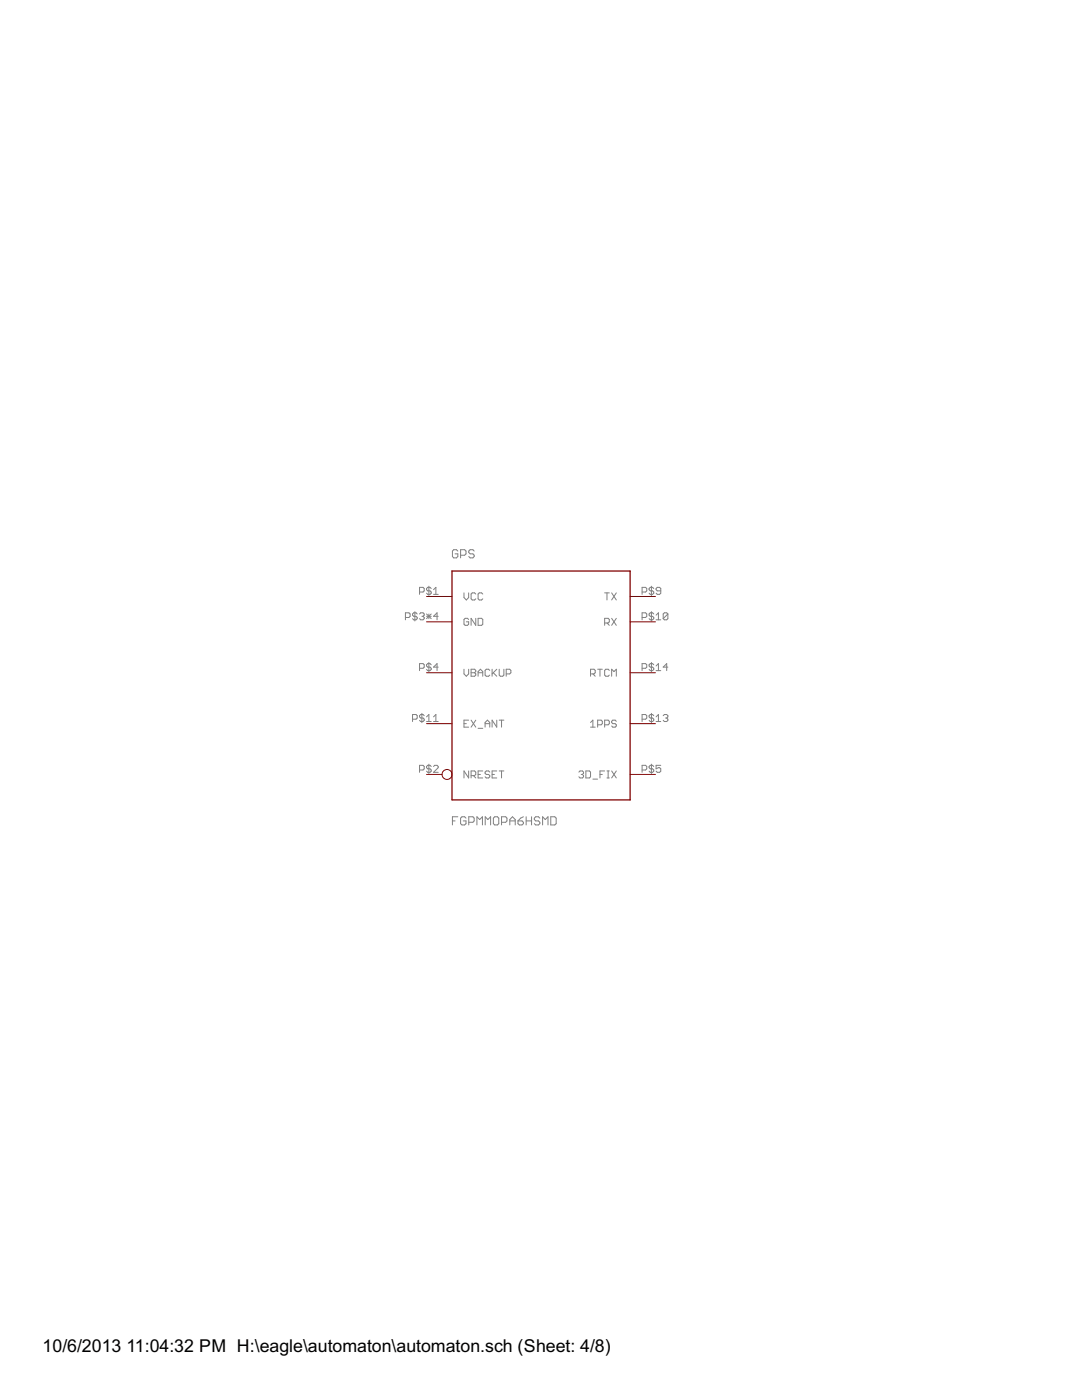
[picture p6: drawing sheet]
<svg xmlns="http://www.w3.org/2000/svg" width="216mm" height="279mm" viewBox="0 0 216 279" stroke-linecap="round" stroke-linejoin="round" font-family="sans-serif">
<g fill="none" stroke="#808080" stroke-width=".2">
<path d="M83.7 118.2h.7l.2-.3v-.4l-.2-.3h-.7v1.4M85.6 117v1.9M86 117.5l-.2-.3h-.5l-.2 .3v.2l.2 .2h.5l.2 .3v.2l-.2 .2h-.5l-.2-.2M86.5 118.6h.9M86.5 117.7l.5-.5v1.4M91.4 110l-.3-.3h-.6l-.2 .3v1.1l.2 .2h.6l.3-.2v-.6h-.6M91.9 110.8h.8l.3-.3v-.5l-.3-.3h-.8v1.6M92.6 118.3v1l.4 .4 .5-.4v-1M94.6 110l-.2-.3h-.6l-.3 .3v.3l.3 .2h.6l.2 .3v.3l-.2 .2h-.6l-.3-.2M94.9 118.6l-.2-.3h-.5l-.2 .3v.9l.2 .2h.5l.2-.2M96.3 118.6l-.2-.3h-.5l-.2 .3v.9l.2 .2h.5l.2-.2M120.6 118.3h1"/>
<path d="M121.1 118.3v1.4M122 118.3l1 1.4M123 118.3l-1 1.4M128.1 118.2h.7l.3-.3v-.4l-.3-.3h-.7v1.4M130 117v1.9M130.5 117.5l-.3-.3h-.4l-.3 .3v.2l.3 .2h.4l.3 .3v.2l-.3 .2h-.4l-.3-.2M131.8 117.9h-.7l-.2-.2v-.2l.2-.3h.5l.2 .3v.9l-.2 .2h-.5l-.2-.2M80.9 123.2h.7l.2-.2v-.5l-.2-.2h-.7v1.4M82.8 122.1v1.8M83.2 122.5l-.2-.2h-.5l-.2 .2v.3l.2 .2h.5l.2 .2v.3l-.2 .2h-.5l-.2-.2M83.7 133.4h.7l.2-.3v-.4l-.2-.3h-.7v1.4M83.7 122.5l.2-.2h.5l.2 .2v.3l-.2 .2"/>
<path d="M84.2 123h.2M84.4 123l.2 .2v.3l-.2 .2h-.5l-.2-.2M85.1 123h.9M85.1 122.5l.9 1M85.6 122.5v1M85.6 132.2v1.9M86 132.7l-.2-.3h-.5l-.2 .3v.2l.2 .2h.5l.2 .3v.2l-.2 .2h-.5l-.2-.2M86 122.5l-.9 1M87.4 123h-.9l.7-.7v1.4M87.4 133.1h-.9l.7-.7v1.4M92.6 133.6v.9l.4 .5 .5-.5v-.9M93.5 123.6l-.2-.2h-.5l-.2 .2v1l.2 .2h.5l.2-.2v-.5h-.5"/>
<path d="M94 133.6h.7l.2 .2v.2l-.2 .3 .2 .2v.2l-.2 .3h-.7zM94 134.3h.7M94.9 123.4v1.4l-.9-1.4v1.4M95.4 123.4h.7l.2 .2v1l-.2 .2h-.7zM95.4 135v-1l.5-.4 .4 .4v1M95.4 134.3h.9M97.7 133.8l-.2-.2h-.5l-.2 .2v.9l.2 .3h.5l.2-.3M98.2 133.6v1.4M98.4 134.3l.7 .7M99.1 133.6l-.9 .9M99.6 133.6v1.1l.2 .3h.5l.2-.3v-1.1M101 134.5h.7l.2-.2v-.5l-.2-.2h-.7v1.4"/>
<path d="M117.8 134.5h.7l.3-.2v-.5l-.3-.2h-.7v1.4M118.3 134.5l.5 .5M119.3 133.6h.9M119.7 133.6v1.4M120.6 124.3h.7l.3-.2v-.5l-.3-.2h-.7v1.4M121.1 124.3l.5 .5M121.6 133.8l-.3-.2h-.4l-.3 .2v.9l.3 .3h.4l.3-.3M122 135v-1.4l.5 .4 .5-.4v1.4M122 123.4l1 1.4M123 123.4l-1 1.4M128.1 123.2h.7l.3-.2v-.5l-.3-.2h-.7v1.4M128.1 133.4h.7l.3-.3v-.4l-.3-.3h-.7v1.4"/>
<path d="M130 122.1v1.8M130 132.2v1.9M130.5 122.5l-.3-.2h-.4l-.3 .2v.3l.3 .2h.4l.3 .2v.3l-.3 .2h-.4l-.3-.2M130.5 132.7l-.3-.3h-.4l-.3 .3v.2l.3 .2h.4l.3 .3v.2l-.3 .2h-.4l-.3-.2M130.9 123.7h.9M130.9 133.8h.9M130.9 132.9l.5-.5v1.4M130.9 122.8l.5-.5v1.4M133.3 122.5l-.3-.2h-.4l-.3 .2v1M133.3 122.5v1l-.3 .2h-.4l-.3-.2M133.3 133.1h-1l.7-.7v1.4M133.3 122.5l-1 1"/>
<path d="M82.3 143.5h.7l.2-.2v-.5l-.2-.2h-.7v1.4M83.7 153.7h.7l.2-.3v-.4l-.2-.3h-.7v1.4M84.2 142.4v1.8M84.6 142.8l-.2-.2h-.5l-.2 .2v.3l.2 .2h.5l.2 .2v.3l-.2 .2h-.5l-.2-.2M85.1 143.1l.5-.5v1.4M85.1 144h.9M85.6 152.5v1.9M86 153l-.2-.3h-.5l-.2 .3v.2l.2 .2h.5l.2 .3v.2l-.2 .2h-.5l-.2-.2M86.5 143.1l.5-.5v1.4M86.5 144h.9M86.5 153l.2-.3h.5l.2 .3v.2l-.9 .9h.9M92.6 144.4h.4"/>
<path d="M93.5 153.9v1.4l-.9-1.4v1.4M93.5 143.7h-.9v1.4h.9M94 154.8h.7l.2-.2v-.5l-.2-.2h-.7v1.4M94 143.7l.9 1.4M94.5 154.8l.4 .5M94.9 143.7l-.9 1.4M95.4 145.4h.9M95.4 154.6h.5M96.3 153.9h-.9v1.4h.9M96.8 145.1v-.9l.5-.5 .4 .5v.9M96.8 144.4h.9M97.7 154.1l-.2-.2h-.5l-.2 .2v.2l.2 .3h.5l.2 .2v.2l-.2 .3h-.5l-.2-.3"/>
<path d="M98.2 154.6h.5M99.1 143.7v1.4l-.9-1.4v1.4M99.1 153.9h-.9v1.4h.9M99.6 143.7h.9M99.6 153.9h.9M100.1 143.7v1.4M100.1 153.9v1.4M115.5 154.1l.2-.2h.5l.2 .2v.2l-.2 .3M116 154.6h.2M116.2 154.6l.2 .2v.2l-.2 .3h-.5l-.2-.3M116.9 153.9h.7l.2 .2v.9l-.2 .3h-.7zM117.8 145.1h1"/>
<path d="M117.8 144.2l.5-.5v1.4M118.3 155.5h.9M119.3 144.7h.7l.2-.3v-.4l-.2-.3h-.7v1.4M119.7 154.6h.5M120.6 144.7h.7l.3-.3v-.4l-.3-.3h-.7v1.4M120.6 153.9h-.9v1.4M121.1 153.9h.5M121.1 155.3h.5M121.3 153.9v1.4M122 153.9l1 1.4M123 144l-.3-.3h-.4l-.3 .3v.2l.3 .2h.4l.3 .3v.2l-.3 .2h-.4l-.3-.2M123 153.9l-1 1.4"/>
<path d="M128.1 143.5h.7l.3-.2v-.5l-.3-.2h-.7v1.4M128.1 153.7h.7l.3-.3v-.4l-.3-.3h-.7v1.4M130 142.4v1.8M130 152.5v1.9M130.5 142.8l-.3-.2h-.4l-.3 .2v.3l.3 .2h.4l.3 .2v.3l-.3 .2h-.4l-.3-.2M130.5 153l-.3-.3h-.4l-.3 .3v.2l.3 .2h.4l.3 .3v.2l-.3 .2h-.4l-.3-.2M130.9 144h.9M130.9 143.1l.5-.5v1.4M131.8 152.7h-.9v.7l.5-.2h.2l.2 .2v.5l-.2 .2h-.5l-.2-.2M132.3 142.8l.3-.2h.4l.3 .2v.3l-.3 .2M132.8 143.3h.2M133 143.3l.3 .2v.3l-.3 .2h-.4l-.3-.2"/>
<path d="M90.3 163.8h.5M91.4 163h-1.1v1.6M93 163.3l-.3-.3h-.5l-.3 .3v1.1l.3 .2h.5l.3-.2v-.6h-.6M93.5 164.1h.9l.2-.3v-.5l-.2-.3h-.9v1.6M95.2 164.6v-1.6l.5 .6 .6-.6v1.6M96.8 164.6v-1.6l.5 .6 .6-.6v1.6M98.7 163h.6l.2 .3v1.1l-.2 .2h-.6l-.3-.2v-1.1zM100.1 164.1h.8l.3-.3v-.5l-.3-.3h-.8v1.6M101.7 163.8h1.1M101.7 164.6v-1l.6-.6 .5 .6v1M103.4 163.8h.8l.2 .3v.3l-.2 .2h-.6l-.2-.2zM104.4 163l-.5 .3-.5 .5"/>
<path d="M105 163.8h1.1M105 163v1.6M106.1 163v1.6M107.7 163.3l-.3-.3h-.5l-.3 .3v.3l.3 .2h.5l.3 .3v.3l-.3 .2h-.5l-.3-.2M108.3 164.6v-1.6l.5 .6 .5-.6v1.6M109.9 163h.8l.3 .3v1.1l-.3 .2h-.8z"/>
</g>
<path d="M90.2 114h35.5v45.6h-35.5z" fill="none" stroke="#800000" stroke-width=".25"/>
<g fill="none" stroke="#800000" stroke-width=".2">
<path d="M85.1 119h5.1M125.7 119h5.1M85.1 124.1h5.1M85.1 134.3h5.1M125.7 124.1h5.1M125.7 134.3h5.1M85.1 144.4h5.1M85.1 154.6h3.1M125.7 144.4h5.1M125.7 154.6h5.1"/>
<circle cx="89.2" cy="154.6" r=".99"/>
</g>
<g font-size="4">
<text x="8.5" y="269.9">10/6/2013</text>
<text x="25.2" y="269.9">11:04:32 PM H:\eagle\automaton\automaton.sch (Sheet: 4/8)</text>
</g>
</svg>
